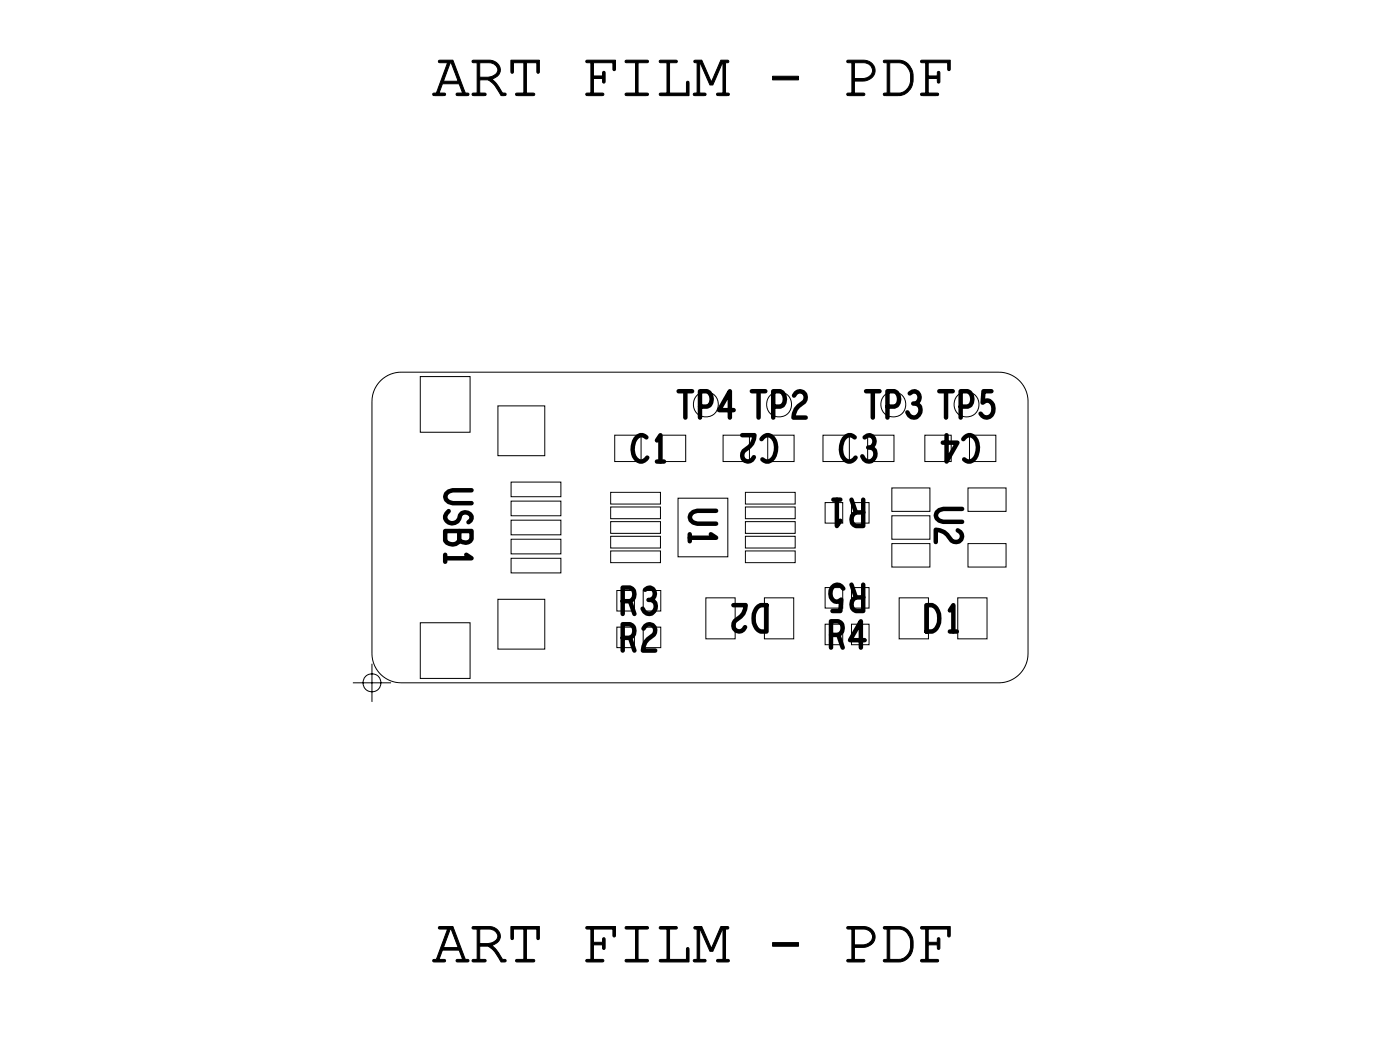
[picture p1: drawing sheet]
<svg xmlns="http://www.w3.org/2000/svg" width="48mm" height="36mm" viewBox="0 0 48 36" stroke-linecap="round" stroke-linejoin="round" font-family="sans-serif">
<!-- layer: Drawing Origin -->
<path d="M12.1 23.3h1.2M12.5 23.1l.2-.1 .2 .1 .1 .2-.1 .2-.2 .1-.2-.1-.1-.2zM12.7 22.7v1.2" fill="none" stroke="#000" stroke-width=".03"/>
<!-- layer: Nets -->
<g fill="none" stroke="#000" stroke-width=".03">
<path d="M14.3 12.9h1.7v1.9h-1.7zM17 13.9h1.6v1.6h-1.6zM17.5 19.1h1.6v.4h-1.6zM17.5 18.4h1.6v.5h-1.6zM17.5 17.8h1.6v.4h-1.6zM17.5 17.1h1.6v.5h-1.6zM17.5 16.5h1.6v.4h-1.6zM20.8 18.8h1.7v.4h-1.7zM20.8 18.3h1.7v.4h-1.7zM20.8 17.8h1.7v.4h-1.7zM20.8 17.3h1.7v.4h-1.7zM20.8 16.8h1.7v.4h-1.7z"/>
<path d="M21 14.8h.9v.9h-.9zM22.5 14.8h.9v.9h-.9zM23.1 17h1.8v2h-1.8zM24.7 14.8h.9v.9h-.9zM25.5 18.8h1.7v.4h-1.7zM25.5 16.8h1.7v.4h-1.7zM25.5 17.3h1.7v.4h-1.7zM25.5 17.8h1.7v.4h-1.7zM25.5 18.3h1.7v.4h-1.7zM26.2 14.8h.9v.9h-.9zM28.1 14.8h.9v.9h-.9zM28.2 17.2h.6v.6h-.6z"/>
<path d="M29.6 14.8h.9v.9h-.9zM30.5 18.5h1.2v.8h-1.2zM30.5 17.6h1.2v.8h-1.2zM30.5 16.7h1.2v.7h-1.2zM31.6 14.8h.9v.9h-.9zM33 18.5h1.3v.8h-1.3zM33 16.7h1.3v.7h-1.3zM33.1 14.8h.9v.9h-.9zM14.3 21.3h1.7v1.9h-1.7zM17 20.4h1.6v1.7h-1.6zM22 20.2h.6v.6h-.6zM22 21.4h.6v.7h-.6z"/>
<path d="M24.1 20.4h1v1.4h-1zM26.1 20.4h1v1.4h-1zM28.2 20h.6v.8h-.6zM29.1 21.3h.6v.7h-.6zM30.7 20.4h1v1.4h-1zM32.7 20.4h1v1.4h-1z"/>
<circle cx="24.1" cy="13.8" r=".43"/>
<circle cx="26.6" cy="13.8" r=".43"/>
<circle cx="30.5" cy="13.8" r=".43"/>
<circle cx="33" cy="13.8" r=".43"/>
</g>
<!-- layer: Texts -->
<g fill="none" stroke="#000" stroke-width=".15">
<path d="M15.2 18.9v.3M15.3 17.4a.25 .25 0 0 0 .1 .5 .25 .25 0 0 0 .3-.3l.2-.1 .2 .1v.1l-.1 .1M15.7 18.1l-.1 .4-.1 .1-.3-.1v-.4h.9v.4h-.2l-.2-.1M15.9 18.9l.2 .2h-.9M16.1 16.7h-.6l-.3 .2 .3 .3h.6M22.1 14.9a.33 .33 0 0 0-.4 .1 .33 .33 0 0 0-.1 .3 .29 .29 0 0 0 .1 .4 .29 .29 0 0 0 .4-.1M22.4 15l.1-.2v.9M22.4 15.7h.3M23.2 13.3h.4M23.4 13.3v.9M23.6 18.2v.3M23.9 13.9h.2l.2-.2v-.2l-.2-.2h-.2v.9"/>
<path d="M24.3 18.2l.1 .2h-.8M24.4 17.4h-.6l-.2 .2 .2 .3h.6M25.1 14h-.5l.3-.7v.9M25.3 14.8h.5a.75 .75 0 0 1-.5 .7l.1 .2h.2l.1-.1M25.7 13.3h.4M25.9 13.3v.9M26 15a.28 .28 0 0 1 .4-.1 .28 .28 0 0 1 .1 .4 .33 .33 0 0 1-.1 .3 .33 .33 0 0 1-.4 .1M26.4 13.9h.2l.2-.2v-.2l-.2-.2h-.2v.9M27.1 13.5a.21 .21 0 0 1 .3-.1 .21 .21 0 0 1 .1 .3 .6 .6 0 0 0-.4 .5h.4M28.6 17v1l.1-.2M29.2 14.9a.33 .33 0 0 0-.4 .1 .33 .33 0 0 0-.1 .3 .29 .29 0 0 0 .1 .4 .29 .29 0 0 0 .4-.1M29.5 20v.8h-.4v-.3l.1-.1h.3"/>
<path d="M29.5 17v1l-.4-.1v-.3l.1-.1h.3M29.5 14.9a.21 .21 0 0 1 .3 .1 .21 .21 0 0 1-.1 .3M29.6 13.3h.4M29.6 15.3a.23 .23 0 0 1 .3 .2 .23 .23 0 0 1-.2 .2 .23 .23 0 0 1-.3-.1M29.8 13.3v.9M30.3 13.9h.2l.2-.2v-.2l-.2-.2h-.2v.9M31.1 13.4a.21 .21 0 0 1 .3 .1 .21 .21 0 0 1-.1 .3M31.2 13.8a.23 .23 0 0 1 .2 .2 .23 .23 0 0 1-.1 .2 .23 .23 0 0 1-.3-.1M32.1 13.3h.4M32.3 13.3v.9M32.3 14.8v.9l.4-.6h-.5M32.7 18.1a.21 .21 0 0 1 .1 .3 .21 .21 0 0 1-.3 0 .6 .6 0 0 0-.5-.3v.4"/>
<path d="M32.8 13.9h.2l.2-.2v-.2l-.2-.2h-.2v.9M32.8 17.4h-.6l-.2 .2 .2 .2h.6M32.9 15a.28 .28 0 0 1 .4-.1 .28 .28 0 0 1 .1 .4 .33 .33 0 0 1-.1 .3 .33 .33 0 0 1-.4 .1M33.9 13.3h-.3l-.1 .4a.25 .25 0 0 1 .4 .1 .25 .25 0 0 1-.1 .4 .25 .25 0 0 1-.3-.1M21.3 20.5h.2l.1-.1v-.3l-.3-.1v1M21.3 21.8h.2l.1-.2v-.3h-.3v.9M22 21.5a.21 .21 0 0 1 .3-.2 .21 .21 0 0 1 0 .4 .6 .6 0 0 0-.3 .5h.4M22 20.1a.21 .21 0 0 1 .3 .1 .21 .21 0 0 1-.1 .3M25 20.6h.5a.75 .75 0 0 1-.4 .7v.2h.2l.1-.1M25.9 20.7l.3-.1v.9a.48 .48 0 0 1-.5-.3 .48 .48 0 0 1 .2-.5zM28.4 21.7h.2l.2-.2-.1-.3h-.3v.9M28.8 20.1a.25 .25 0 0 0-.4-.1 .25 .25 0 0 0 0 .4 .25 .25 0 0 0 .3 .1v.3h-.3"/>
<path d="M29.5 21.8h-.5l.4-.6v.9M31.6 20.6a.45 .45 0 0 1 .5 .5 .45 .45 0 0 1-.5 .4zM32.4 20.8l.2-.2v.9M32.4 21.5h.3"/>
</g>
<!-- layer: Board Outline -->
<path d="M13 13l.3-.2 .4-.1h20.4a1 1 0 0 1 1 1v8.6a1 1 0 0 1-1 1h-20.4a1 1 0 0 1-1-1v-8.6l.1-.4z" fill="none" stroke="#000" stroke-width=".03"/>
<g font-size="2.1">
<text x="14.8" y="3.3">ART FILM - PDF</text>
<text x="14.8" y="32.8">ART FILM - PDF</text>
</g>
<g font-size=".9">
<text x="29.6" y="17" transform="rotate(180 29.6 17)">R1</text>
<text x="21.2" y="20.9">R3</text>
<text x="21.2" y="22.2">R2</text>
<text x="28.3" y="22.1">R4</text>
<text x="29.6" y="19.9" transform="rotate(180 29.6 19.9)">R5</text>
</g>
</svg>
